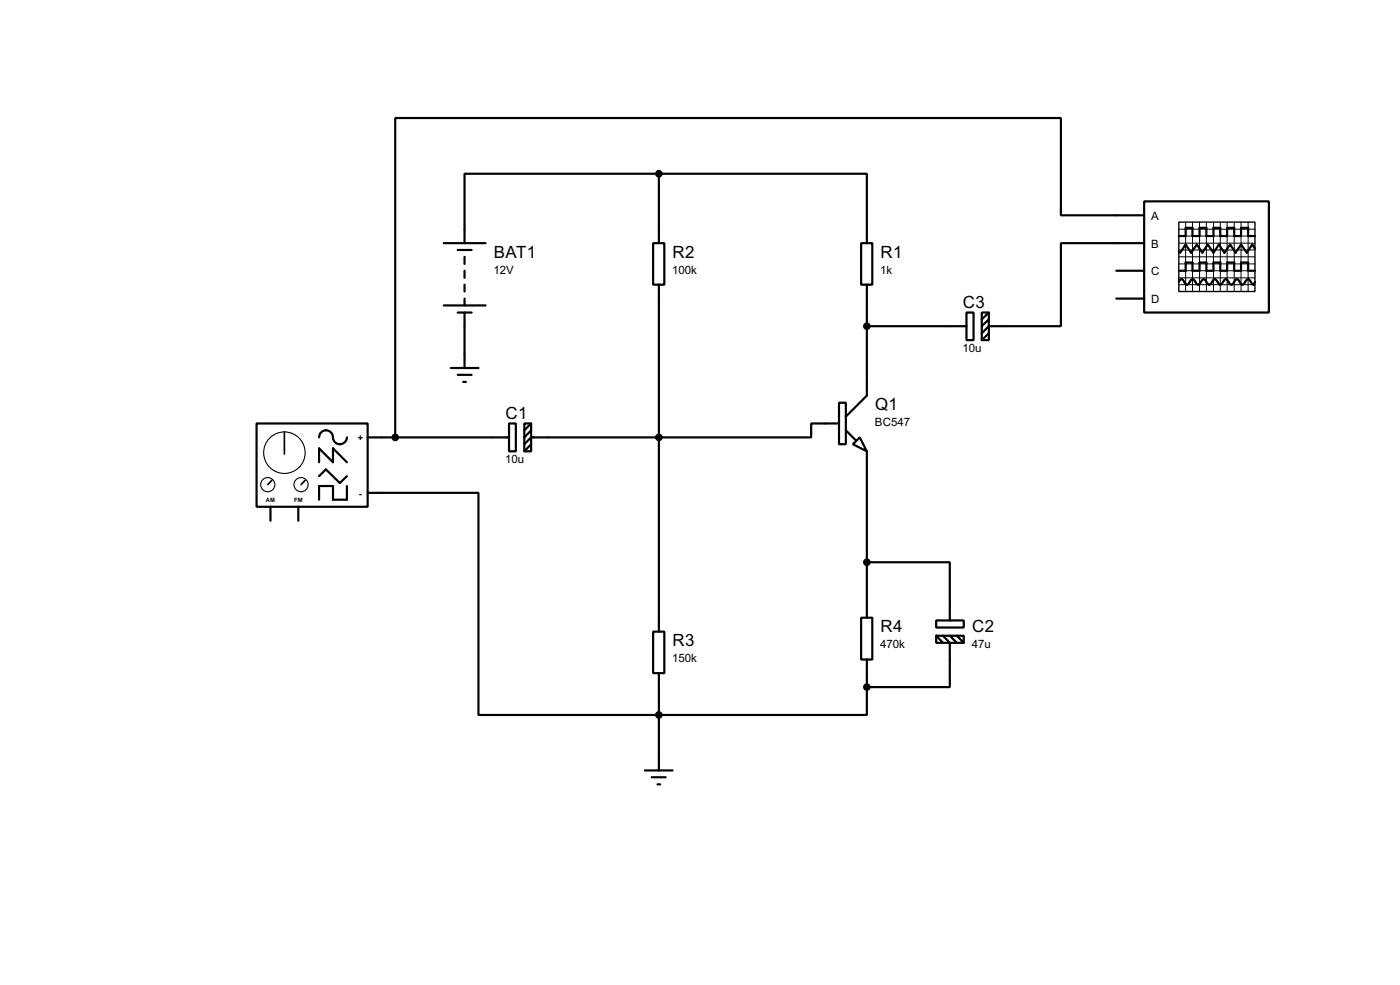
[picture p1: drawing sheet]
<svg xmlns="http://www.w3.org/2000/svg" width="256mm" height="180mm" viewBox="0 0 256 180" stroke-linecap="round" stroke-linejoin="round" font-family="sans-serif">
<g fill="none" stroke="#000" stroke-width=".4">
<path d="M120.7 31.8h-35.6v12.7M120.7 31.8h38.1v12.7M120.7 31.8v12.7M209.6 36.9h22.9v20.3h-22.9zM209.6 39.4h-15.2v-17.8h-122v58.5M81.3 44.5h7.7M81.3 55.9h7.7M83.9 45.8h2.5M83.9 57.2h2.5M85.1 47v1.3M85.1 49.6v1.3M85.1 52.1v1.3"/>
<path d="M85.1 54.7v1.2M85.1 57.2v10.2M119.7 44.5h2v7.6h-2zM120.7 52.1v63.5M157.8 44.5h2v7.6h-2zM158.8 52.1v20.3l-3.8 3.9M158.8 59.7h18.3M177.1 57.2h1.3v5.1h-1.3zM179.9 57.2h1.3v5.1h-1.3zM181.2 57.2l-1.3 1.3M181.2 58.5l-1.3 1.2M204.5 49.6h5.1"/>
<path d="M204.5 54.7h5.1M209.6 44.5h-15.2v15.2h-13.2l-1.3 1.3M216 51.6l.2-.4 .3-.1 .2 .1 .5 .8 .3 .1 .2-.1 .5-.8a.6 .6 0 0 1 .9 .5l.4 .4 .2-.1 .5-.8 .3-.1 .3 .1 .5 .8a.6 .6 0 0 0 .8-.5l.5-.4 .2 .1 .5 .8 .3 .1 .2-.1 .5-.8 .3-.1 .2 .1 .3 .4a.54 .54 0 0 0 .7 .4l.5-.8 .3-.1 .3 .1 .5 .8 .2 .1 .3-.1 .2-.4a.54 .54 0 0 1 .8-.4l.5 .8 .3 .1 .2-.5M216 43.2h1.2v-1.5h1.3v1.5h1.3v-1.5h1.2v1.5h1.3v-1.5h1.3v1.5h1.2v-1.5h1.3v1.5h1.3v-1.5h1.3v1.5h1.2M216 49.6h1.2v-1.5h1.3v1.5h1.3v-1.5h1.2v1.5h1.3v-1.5h1.3v1.5h1.2v-1.5h1.3v1.5h1.3v-1.5h1.3v1.5h1.2M229.9 45.5l-.5-.7-1 1.5-1-1.5-1 1.5-1-1.5-1.1 1.5-1-1.5-1 1.5-1-1.5-1 1.5-1-1.5-1.1 1.5-1-1.5-1 1.5-.2-.3M47 77.5h20.4v15.3h-20.4zM82.6 67.4h5.1M83.9 68.6h2.5M84.9 69.9h.5M93.3 77.5h1.2v5.1h-1.2zM96.1 77.5h1.2v5.1h-1.2z"/>
<path d="M97.3 77.5l-1.2 1.3M97.3 78.8l-1.2 1.3M153.7 73.7h1.3v7.6h-1.3zM153.7 77.5h-5.1v2.6h-51.3l-1.2 1.2M155 78.8l1.8 1.8M181.2 61l-1.3 1.3M49.6 92.8v2.5M54.7 92.8v2.5M58.5 80.1a1.28 1.28 0 0 1 1.2-1.4 1.28 1.28 0 0 1 1.3 1.4 1.28 1.28 0 0 0 1.3 1.2 1.28 1.28 0 0 0 1.3-1.2M58.5 84.6v-2.5l2.5 2.5v-2.5l2.6 2.5M58.5 87.2l1.2-1.3 2.6 2.5 1.3-1.2M63.6 89v2.5h-2.6v-2.5h-2.5v2.5"/>
<path d="M67.4 90.2h20.3v40.7h71.1v-5.1M67.4 80.1h25.9M97.3 81.3l-1.2 1.3M156.3 81.3l1.2-1.2 1.3 2.5zM158.8 82.6v30.5M119.7 115.6h2v7.6h-2zM157.8 113.1h2v7.6h-2zM158.8 102.9h15.2v10.7M171.5 113.6h5.1v1.3h-5.1zM171.5 116.4h5.1v1.3h-5.1zM171.5 116.4l1.3 1.3M172.8 116.4l1.2 1.3v8.1h-15.2"/>
<path d="M174 116.4l1.3 1.3M175.3 116.4l1.3 1.3M120.7 123.2v17.8M158.8 120.7v5.1M118.2 141h5M119.4 142.3h2.6M120.5 143.6h.5"/>
</g>
<g fill="#000" stroke="#000" stroke-width=".4">
<circle cx="120.7" cy="31.8" r=".5"/>
<circle cx="158.8" cy="59.7" r=".5"/>
<circle cx="72.4" cy="80.1" r=".5"/>
<circle cx="120.7" cy="80.1" r=".5"/>
<circle cx="158.8" cy="102.9" r=".5"/>
<circle cx="120.7" cy="130.9" r=".5"/>
<circle cx="158.8" cy="125.8" r=".5"/>
</g>
<g fill="none" stroke="#000" stroke-width=".2">
<circle cx="49" cy="88.7" r="1.3"/>
<circle cx="52.1" cy="82.9" r="3.8"/>
<circle cx="55.1" cy="88.7" r="1.3"/>
</g>
<path d="M52.1 79v4.1M49.8 87.9l-.7 .8M55.9 87.9l-.7 .8" fill="none" stroke="#000" stroke-width=".3"/>
<path d="M216 40.7h13.9v12.7h-13.9z" fill="none" stroke="#000" stroke-width=".25"/>
<g fill="none" stroke="#000" stroke-width=".18">
<path d="M216 44.5h13.9M216 42h13.9M216 43.2h13.9M216 45.8h13.9M216 48.3h13.9M216 49.6h13.9M216 50.9h13.9M216 52.1h13.9M216 47h13.9M217.2 40.7v12.7M218.5 40.7v12.7M219.8 40.7v12.7"/>
<path d="M221 40.7v12.7M222.3 40.7v12.7M223.6 40.7v12.7M224.8 40.7v12.7M226.1 40.7v12.7M227.4 40.7v12.7M228.7 40.7v12.7"/>
</g>
<g font-size="3.5">
<text x="90.5" y="47.2">BAT1</text>
<text x="123.2" y="47.2">R2</text>
<text x="161.3" y="47.2">R1</text>
<text x="176.4" y="56.4">C3</text>
<text x="92.6" y="76.7">C1</text>
<text x="160.3" y="75.1">Q1</text>
<text x="123.2" y="118.3">R3</text>
<text x="161.3" y="115.8">R4</text>
<text x="178.1" y="115.8">C2</text>
</g>
<g font-size="2.4">
<text x="210.9" y="40.2">A</text>
<text x="210.9" y="45.3">B</text>
<text x="90.4" y="50.1">12V</text>
<text x="123.2" y="50.1">100k</text>
<text x="161.3" y="50.1">1k</text>
<text x="210.9" y="50.4">C</text>
<text x="210.9" y="55.4">D</text>
<text x="176.4" y="64.5">10u</text>
<text x="160.3" y="78.1">BC547</text>
<text x="92.6" y="84.8">10u</text>
<text x="161.3" y="118.7">470k</text>
<text x="178.1" y="118.7">47u</text>
<text x="123.2" y="121.2">150k</text>
</g>
<g font-size="1.9">
<text x="65.6" y="80.8">+</text>
<text x="65.8" y="90.9">-</text>
</g>
<g font-size="1.2">
<text x="48.7" y="91.9">AM</text>
<text x="53.9" y="91.9">FM</text>
</g>
</svg>
